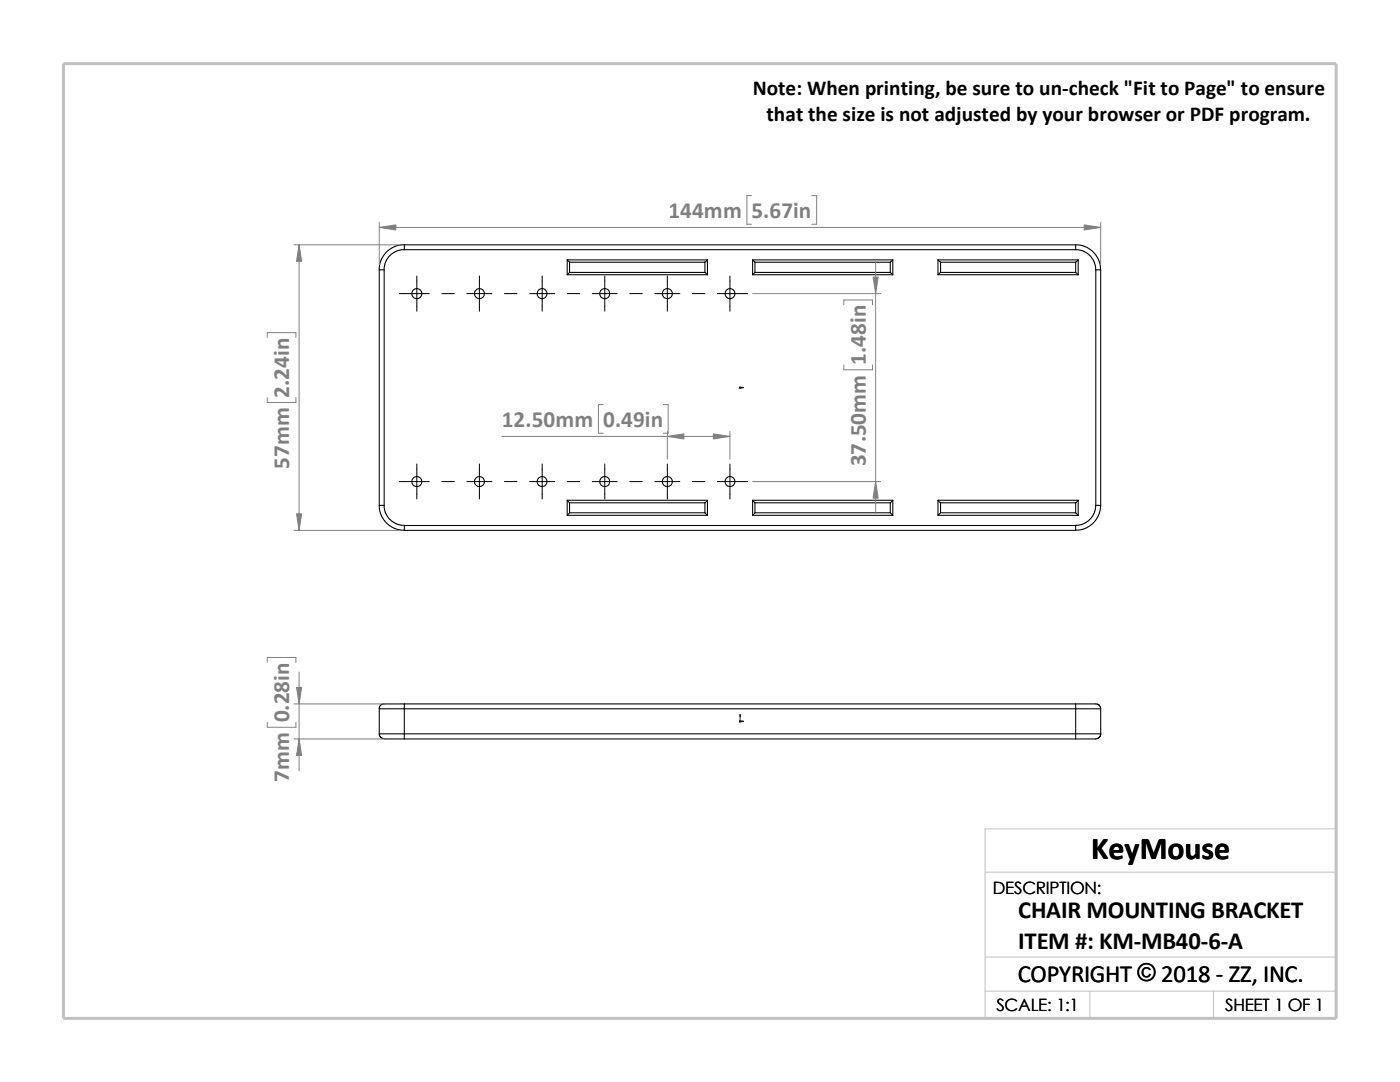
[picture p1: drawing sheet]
<svg xmlns="http://www.w3.org/2000/svg" width="279mm" height="216mm" viewBox="0 0 279 216" stroke-linecap="round" stroke-linejoin="round" font-family="sans-serif">
<path d="M196.6 174h70.1M196.6 191h70.1M196.6 197.8h70.1M217.5 197.8v5.4M242.2 197.8v5.4M26.8 203.2h239.9v-37.8h-70.1v37.8" fill="none" stroke="#c0c0c0" stroke-width=".2"/>
<path d="M12.7 12.7h254v190.5h-254z" fill="none" stroke="#c0c0c0" stroke-width=".59"/>
<g fill="none" stroke="#000" stroke-width=".21">
<path d="M75.7 53.8v47M75.7 53.8h1M76.7 53.8v47M80.7 48.9h134M80.7 49.8h134M80.7 48.9h-.9l-1.1 .3-1.5 1-1.2 1.7-.3 1v.9M80.7 49.8l-1.5 .2-1.4 1-.9 1.4-.2 1.4M80.7 48.9v.9M113.2 54.8h28M113.2 51.9h28M113.2 51.9v2.9M113.2 51.9l.5 .4"/>
<path d="M113.7 54.4h27M113.7 52.3h27M113.7 52.3v2.1M113.7 54.4l-.5 .4M140.7 54.4l.5 .4M140.7 52.3v2.1M141.2 51.9v2.9M141.2 51.9l-.5 .4M150.2 54.8h28M150.2 51.9h28M150.2 51.9v2.9M150.2 51.9l.5 .4"/>
<path d="M150.7 54.4h27M150.7 52.3v2.1M150.7 52.3h27M150.7 54.4l-.5 .4M177.7 52.3v2.1M177.7 54.4l.5 .4M178.2 51.9v2.9M178.2 51.9l-.5 .4M187.2 54.8h28M187.2 51.9v2.9M187.2 51.9h28M187.2 51.9l.5 .4"/>
<path d="M187.7 54.4h27M187.7 52.3h27M187.7 52.3v2.1M187.7 54.4l-.5 .4M214.7 49.8l1.4 .2 1.4 1 .9 1.4 .3 1.4M214.7 52.3v2.1M214.7 48.9v.9M214.7 48.9h.9l1 .3 1.1 .7 .7 .6 1 1.7 .2 1.6M214.7 54.4l.5 .4M215.2 51.9l-.5 .4M215.2 51.9v2.9M218.7 53.8h1v47"/>
<path d="M218.7 53.8v47M113.2 99.8h28M113.2 99.8v3M113.2 99.8l.5 .5M141.2 99.8v3M141.2 99.8l-.5 .5M150.2 99.8h28M150.2 99.8v3M150.2 99.8l.5 .5M178.2 99.8v3M178.2 99.8l-.5 .5M187.2 99.8h28"/>
<path d="M187.2 99.8v3M187.2 99.8l.5 .5M215.2 99.8l-.5 .5M215.2 99.8v3M75.7 100.8v.9l.3 1 1 1.5 .9 .8 .8 .5 2 .3M75.7 100.8h1M76.7 100.8l.2 1.4 .9 1.5 1.4 .9 1.5 .2M113.2 102.8h28M113.7 102.3h27M113.7 100.3h27M113.7 100.3v2M113.7 102.3l-.5 .5"/>
<path d="M140.7 102.3l.5 .5M140.7 100.3v2M150.2 102.8h28M150.7 102.3h27M150.7 100.3h27M150.7 100.3v2M150.7 102.3l-.5 .5M177.7 100.3v2M177.7 102.3l.5 .5M187.2 102.8h28M187.7 102.3h27M187.7 100.3h27"/>
<path d="M187.7 100.3v2M187.7 102.3l-.5 .5M214.7 104.9h-134v.9M214.7 100.3v2M214.7 104.9v.9h-134M214.7 102.3l.5 .5M218.7 100.8h1M218.7 100.8l-.3 1.4-.9 1.5-1.4 .9-1.4 .3M219.7 100.8l-.4 1.9-.7 1.2-.7 .7-1.7 1-1.5 .2M75.7 141.4v5M75.7 146.4v.4l.3 .4 .7 .2M75.7 146.4h5"/>
<path d="M75.7 141.4h5M76.7 147.4h4M80.7 141.4v5M80.7 141.4h134M80.7 146.4h134M80.7 147.4h134M80.7 140.5h134M80.7 146.4v1M80.7 140.5v.9M80.7 140.5h-4.3l-.5 .3-.2 .6M214.7 141.4v5M214.7 141.4h5"/>
<path d="M214.7 146.4v1M214.7 140.5v.9M214.7 140.5h4.2l.6 .3 .2 .6M219.7 141.4v5h-5M219.7 146.4l-.2 .6-.6 .4h-4.2"/>
<circle cx="83.2" cy="58.6" r="1.01"/>
<circle cx="95.7" cy="58.6" r="1"/>
<circle cx="108.2" cy="58.6" r="1"/>
<circle cx="120.7" cy="58.6" r="1.01"/>
<circle cx="133.2" cy="58.6" r="1.01"/>
<circle cx="145.7" cy="58.6" r="1"/>
<circle cx="83.2" cy="96.1" r="1"/>
<circle cx="95.7" cy="96.1" r=".99"/>
<circle cx="108.2" cy="96.1" r=".99"/>
<circle cx="120.7" cy="96.1" r="1"/>
<circle cx="133.2" cy="96.1" r="1"/>
<circle cx="145.7" cy="96.1" r=".99"/>
</g>
<g fill="#00f" stroke="#00f" stroke-width=".2">
<path d="M148 77.3h.4l-.4 .1z"/>
<path d="M148 143.8l.4 .1-.4 .1z"/>
<path d="M147.7 142.6l.1 .3h-.2z"/>
</g>
<path d="M147.6 77.3h.8M147.6 77.2l.3 .3M147.7 77.3h.1M147.7 77.2v.3M147.8 77.2l-.3 .3M147.6 143.9h.8M147.6 143.8l.3 .3M147.7 142.6v1.5M147.8 143.8l-.3 .3" fill="none" stroke="#00f" stroke-width=".2"/>
<g fill="none" stroke="#000" stroke-width=".2">
<path d="M79.7 58.6h6M83.2 55.1v7M88.2 58.6h2.5M93.2 58.6h5M95.7 55.1v7M100.7 58.6h2.5M105.7 58.6h5M108.2 55.1v7M113.2 58.6h2.5M118.2 58.6h5M120.7 55.1v7M125.7 58.6h2.5"/>
<path d="M130.7 58.6h5M133.2 55.1v7M138.2 58.6h2.5M143.2 58.6h6M145.7 55.1v7M79.7 96.1h6M83.2 92.6v7M88.2 96.1h2.5M93.2 96.1h5M95.7 92.6v7M100.7 96.1h2.5M105.7 96.1h5"/>
<path d="M108.2 92.6v7M113.2 96.1h2.5M118.2 96.1h5M120.7 92.6v7M125.7 96.1h2.5M130.7 96.1h5M133.2 92.6v7M138.2 96.1h2.5M143.2 96.1h6M145.7 92.6v7"/>
</g>
<g fill="none" stroke="#808080" stroke-width=".2">
<path d="M150 39h-.9v5.7h.9M162 39h1v5.7h-1M58.7 48.9h21M59.7 48.9v56.9M75.7 44.4v8.4M75.7 45.4h144M150.2 58.6h25.6M174.8 52.2v50.2M219.7 44.4v8.4M53.3 67.4v-1h5.8v1M53.3 79.3v1h5.8v-1M168.4 60.8v-.9h5.7v.9"/>
<path d="M168.4 72.8v1h5.7v-1M100.2 87.1h45.5M120.4 80.7h-1v5.7h1M132.4 80.7h.9v5.7h-.9M133.2 86.1v5.5M145.7 86.1v5.5M150.2 96.1h25.6M58.7 105.8h21M53.3 132.2v-1h5.8v1M59.7 134.1v19.7M53.3 144.1v1h5.8v-1M58.7 140.5h21"/>
<path d="M58.7 147.4h21"/>
</g>
<g fill="#808080" stroke="#808080" stroke-width=".2">
<path d="M142.4 86.6l3.3 .5-3.3 .5z"/>
<path d="M133.2 87.1l3.3-.5v1z"/>
<path d="M59.7 48.9l.5 3.3h-1z"/>
<path d="M59.2 102.5h1l-.5 3.3z"/>
<path d="M174.8 96.1l.5 3.3h-1.1z"/>
<path d="M174.2 55.3h1.1l-.5 3.3z"/>
<path d="M216.4 44.9l3.3 .5-3.3 .5z"/>
<path d="M75.7 45.4l3.3-.5v1z"/>
<path d="M59.2 137.2h1l-.5 3.3z"/>
<path d="M59.7 147.4l.5 3.3h-1z"/>
</g>
<text font-size="6.4" x="217.8" y="171.4">KeyMouse</text>
<g font-size="4.9">
<text x="203.2" y="183.2">CHAIR MOUNTING BRACKET</text>
<text x="203.2" y="189.3">ITEM #: KM-MB40-6-A</text>
<text x="203.1" y="195.9">COPYRIGHT © 2018 - ZZ, INC.</text>
<text x="227" y="195.8">©</text>
</g>
<g font-size="4.6" fill="#808080">
<text x="133.4" y="43.5">144mm</text>
<text x="150" y="43.5">5.67in</text>
<text x="172.8" y="72.8" transform="rotate(-90 172.8 72.8)">1.48in</text>
<text x="57.7" y="79.3" transform="rotate(-90 57.7 79.3)">2.24in</text>
<text x="100.2" y="85.2">12.50mm</text>
<text x="120.4" y="85.2">0.49in</text>
<text x="57.7" y="93.6" transform="rotate(-90 57.7 93.6)">57mm</text>
<text x="172.8" y="93" transform="rotate(-90 172.8 93)">37.50mm</text>
<text x="57.7" y="144.1" transform="rotate(-90 57.7 144.1)">0.28in</text>
<text x="57.7" y="156" transform="rotate(-90 57.7 156)">7mm</text>
</g>
<g font-size="4.2">
<text x="150.2" y="19">Note: When printing, be sure to un-check &quot;Fit to Page&quot; to ensure</text>
<text x="153" y="24.2">that the size is not adjusted by your browser or PDF program.</text>
</g>
<g font-size="3.4">
<text x="198.2" y="178.5">DESCRIPTION:</text>
<text x="198.8" y="201.7">SCALE: 1:1</text>
<text x="244.5" y="201.7">SHEET 1 OF 1</text>
</g>
</svg>
